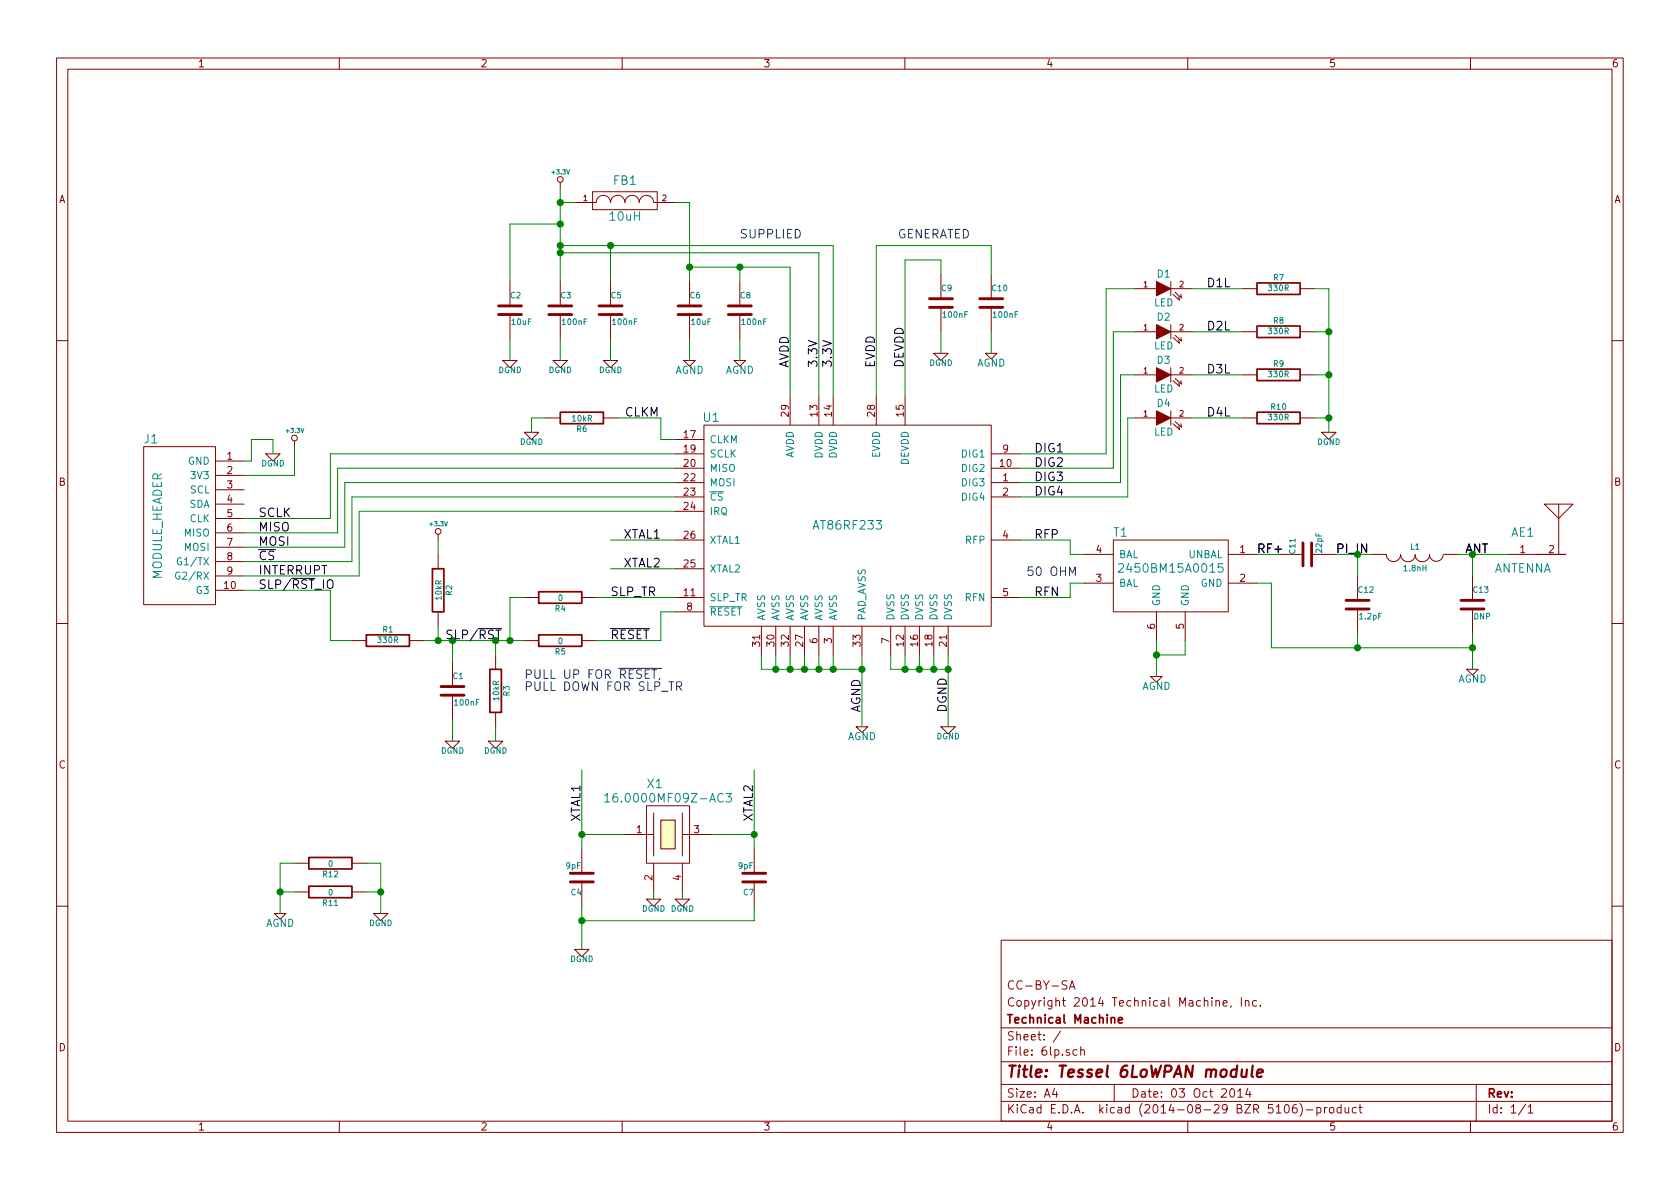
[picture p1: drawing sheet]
EESchema Schematic File Version 2
LIBS:power
LIBS:device
LIBS:transistors
LIBS:conn
LIBS:linear
LIBS:regul
LIBS:74xx
LIBS:cmos4000
LIBS:adc-dac
LIBS:memory
LIBS:xilinx
LIBS:special
LIBS:microcontrollers
LIBS:dsp
LIBS:microchip
LIBS:analog_switches
LIBS:motorola
LIBS:texas
LIBS:intel
LIBS:audio
LIBS:interface
LIBS:digital-audio
LIBS:philips
LIBS:display
LIBS:cypress
LIBS:siliconi
LIBS:opto
LIBS:atmel
LIBS:contrib
LIBS:valves
LIBS:parts
LIBS:6lp-cache
EELAYER 24 0
EELAYER END
$Descr A4 11693 8268
encoding utf-8
Sheet 1 1
Title "Tessel 6LoWPAN module"
Date "03 Oct 2014"
Rev ""
Comp "Technical Machine"
Comment1 "Copyright 2014 Technical Machine, Inc."
Comment2 "CC-BY-SA"
Comment3 ""
Comment4 ""
$EndDescr
$Comp
L AGND #PWR01
U 1 1
P 6000 5050
F 0 "#PWR01" H 6000 5050 40  0001 C CNN
F 1 "AGND" H 6000 4980 50  0000 C CNN
F 2 "" H 6000 5050 60  0000 C CNN
F 3 "" H 6000 5050 60  0000 C CNN
	1    6000 5050
	1    0    0    -1  
$EndComp
Text Label 6600 4950 1    60   ~ 0
DGND
Text Label 6000 4950 1    60   ~ 0
AGND
$Comp
L C C10
U 1 1
P 6900 2100
F 0 "C10" H 6900 2200 40  0000 L CNN
F 1 "100nF" H 6906 2015 40  0000 L CNN
F 2 "Capacitors_SMD:C_0402" H 6938 1950 30  0001 C CNN
F 3 "" H 6900 2100 60  0000 C CNN
	1    6900 2100
	1    0    0    -1  
$EndComp
$Comp
L DGND #PWR02
U 1 1
P 6600 5050
F 0 "#PWR02" H 6600 5050 40  0001 C CNN
F 1 "DGND" H 6600 4980 40  0000 C CNN
F 2 "" H 6600 5050 60  0000 C CNN
F 3 "" H 6600 5050 60  0000 C CNN
	1    6600 5050
	1    0    0    -1  
$EndComp
$Comp
L DGND #PWR03
U 1 1
P 4250 2500
F 0 "#PWR03" H 4250 2500 40  0001 C CNN
F 1 "DGND" H 4250 2430 40  0000 C CNN
F 2 "" H 4250 2500 60  0000 C CNN
F 3 "" H 4250 2500 60  0000 C CNN
	1    4250 2500
	1    0    0    -1  
$EndComp
$Comp
L C C8
U 1 1
P 5150 2150
F 0 "C8" H 5150 2250 40  0000 L CNN
F 1 "100nF" H 5156 2065 40  0000 L CNN
F 2 "Capacitors_SMD:C_0402" H 5188 2000 30  0001 C CNN
F 3 "" H 5150 2150 60  0000 C CNN
	1    5150 2150
	1    0    0    -1  
$EndComp
$Comp
L C C3
U 1 1
P 3900 2150
F 0 "C3" H 3900 2250 40  0000 L CNN
F 1 "100nF" H 3906 2065 40  0000 L CNN
F 2 "Capacitors_SMD:C_0402" H 3938 2000 30  0001 C CNN
F 3 "" H 3900 2150 60  0000 C CNN
	1    3900 2150
	1    0    0    -1  
$EndComp
$Comp
L C C5
U 1 1
P 4250 2150
F 0 "C5" H 4250 2250 40  0000 L CNN
F 1 "100nF" H 4256 2065 40  0000 L CNN
F 2 "Capacitors_SMD:C_0402" H 4288 2000 30  0001 C CNN
F 3 "" H 4250 2150 60  0000 C CNN
	1    4250 2150
	1    0    0    -1  
$EndComp
$Comp
L C C9
U 1 1
P 6550 2100
F 0 "C9" H 6550 2200 40  0000 L CNN
F 1 "100nF" H 6556 2015 40  0000 L CNN
F 2 "Capacitors_SMD:C_0402" H 6588 1950 30  0001 C CNN
F 3 "" H 6550 2100 60  0000 C CNN
	1    6550 2100
	1    0    0    -1  
$EndComp
$Comp
L DGND #PWR04
U 1 1
P 3900 2500
F 0 "#PWR04" H 3900 2500 40  0001 C CNN
F 1 "DGND" H 3900 2430 40  0000 C CNN
F 2 "" H 3900 2500 60  0000 C CNN
F 3 "" H 3900 2500 60  0000 C CNN
	1    3900 2500
	1    0    0    -1  
$EndComp
$Comp
L +3.3V #PWR05
U 1 1
P 3900 1300
F 0 "#PWR05" H 3900 1260 30  0001 C CNN
F 1 "+3.3V" H 3900 1410 30  0000 C CNN
F 2 "" H 3900 1300 60  0000 C CNN
F 3 "" H 3900 1300 60  0000 C CNN
	1    3900 1300
	1    0    0    -1  
$EndComp
Text Label 5500 2550 1    60   ~ 0
AVDD
$Comp
L DGND #PWR06
U 1 1
P 6550 2450
F 0 "#PWR06" H 6550 2450 40  0001 C CNN
F 1 "DGND" H 6550 2380 40  0000 C CNN
F 2 "" H 6550 2450 60  0000 C CNN
F 3 "" H 6550 2450 60  0000 C CNN
	1    6550 2450
	1    0    0    -1  
$EndComp
Text Notes 6250 1650 0    60   ~ 0
GENERATED
Text Notes 5150 1650 0    60   ~ 0
SUPPLIED
$Comp
L AGND #PWR07
U 1 1
P 5150 2500
F 0 "#PWR07" H 5150 2500 40  0001 C CNN
F 1 "AGND" H 5150 2430 50  0000 C CNN
F 2 "" H 5150 2500 60  0000 C CNN
F 3 "" H 5150 2500 60  0000 C CNN
	1    5150 2500
	1    0    0    -1  
$EndComp
Text Label 5700 2550 1    60   ~ 0
3.3V
$Comp
L FILTER FB1
U 1 1
P 4350 1400
F 0 "FB1" H 4350 1550 60  0000 C CNN
F 1 "10uH" H 4350 1300 60  0000 C CNN
F 2 "Capacitors_SMD:C_0603" H 4350 1400 60  0001 C CNN
F 3 "" H 4350 1400 60  0000 C CNN
	1    4350 1400
	1    0    0    -1  
$EndComp
$Comp
L C C6
U 1 1
P 4800 2150
F 0 "C6" H 4800 2250 40  0000 L CNN
F 1 "10uF" H 4806 2065 40  0000 L CNN
F 2 "Capacitors_SMD:C_0805" H 4838 2000 30  0001 C CNN
F 3 "" H 4800 2150 60  0000 C CNN
	1    4800 2150
	1    0    0    -1  
$EndComp
$Comp
L AGND #PWR08
U 1 1
P 4800 2500
F 0 "#PWR08" H 4800 2500 40  0001 C CNN
F 1 "AGND" H 4800 2430 50  0000 C CNN
F 2 "" H 4800 2500 60  0000 C CNN
F 3 "" H 4800 2500 60  0000 C CNN
	1    4800 2500
	1    0    0    -1  
$EndComp
Text Label 5800 2550 1    60   ~ 0
3.3V
$Comp
L C C2
U 1 1
P 3550 2150
F 0 "C2" H 3550 2250 40  0000 L CNN
F 1 "10uF" H 3556 2065 40  0000 L CNN
F 2 "Capacitors_SMD:C_0805" H 3588 2000 30  0001 C CNN
F 3 "" H 3550 2150 60  0000 C CNN
	1    3550 2150
	1    0    0    -1  
$EndComp
$Comp
L DGND #PWR09
U 1 1
P 3550 2500
F 0 "#PWR09" H 3550 2500 40  0001 C CNN
F 1 "DGND" H 3550 2430 40  0000 C CNN
F 2 "" H 3550 2500 60  0000 C CNN
F 3 "" H 3550 2500 60  0000 C CNN
	1    3550 2500
	1    0    0    -1  
$EndComp
Text Label 4250 4450 0    60   ~ 0
~RESET
$Comp
L C C1
U 1 1
P 3150 4800
F 0 "C1" H 3150 4900 40  0000 L CNN
F 1 "100nF" H 3156 4715 40  0000 L CNN
F 2 "Capacitors_SMD:C_0402" H 3188 4650 30  0001 C CNN
F 3 "" H 3150 4800 60  0000 C CNN
	1    3150 4800
	1    0    0    -1  
$EndComp
$Comp
L DGND #PWR010
U 1 1
P 3150 5150
F 0 "#PWR010" H 3150 5150 40  0001 C CNN
F 1 "DGND" H 3150 5080 40  0000 C CNN
F 2 "" H 3150 5150 60  0000 C CNN
F 3 "" H 3150 5150 60  0000 C CNN
	1    3150 5150
	1    0    0    -1  
$EndComp
$Comp
L R R1
U 1 1
P 2700 4450
F 0 "R1" V 2780 4450 40  0000 C CNN
F 1 "330R" V 2707 4451 40  0000 C CNN
F 2 "Resistors_SMD:R_0402" V 2630 4450 30  0001 C CNN
F 3 "" H 2700 4450 30  0000 C CNN
	1    2700 4450
	0    -1   -1   0   
$EndComp
$Comp
L R R2
U 1 1
P 3050 4100
F 0 "R2" V 3130 4100 40  0000 C CNN
F 1 "10kR" V 3057 4101 40  0000 C CNN
F 2 "Resistors_SMD:R_0402" V 2980 4100 30  0001 C CNN
F 3 "" H 3050 4100 30  0000 C CNN
	1    3050 4100
	1    0    0    -1  
$EndComp
$Comp
L +3.3V #PWR011
U 1 1
P 3050 3750
F 0 "#PWR011" H 3050 3710 30  0001 C CNN
F 1 "+3.3V" H 3050 3860 30  0000 C CNN
F 2 "" H 3050 3750 60  0000 C CNN
F 3 "" H 3050 3750 60  0000 C CNN
	1    3050 3750
	1    0    0    -1  
$EndComp
$Comp
L MODULE_HEADER J1
U 1 1
P 1400 3600
F 0 "J1" H 1050 4150 60  0000 C CNN
F 1 "MODULE_HEADER" V 1100 3550 60  0000 C CNN
F 2 "parts:MODULE_HEADER_MODULE" H 1400 3600 60  0001 C CNN
F 3 "" H 1400 3600 60  0000 C CNN
	1    1400 3600
	1    0    0    -1  
$EndComp
$Comp
L C C7
U 1 1
P 5250 6100
F 0 "C7" H 5250 6200 40  0000 L CNN
F 1 "9pF" H 5256 6015 40  0000 L CNN
F 2 "Capacitors_SMD:C_0402" H 5288 5950 30  0001 C CNN
F 3 "" H 5250 6100 60  0000 C CNN
	1    5250 6100
	-1   0    0    1   
$EndComp
$Comp
L C C4
U 1 1
P 4050 6100
F 0 "C4" H 4050 6200 40  0000 L CNN
F 1 "9pF" H 4056 6015 40  0000 L CNN
F 2 "Capacitors_SMD:C_0402" H 4088 5950 30  0001 C CNN
F 3 "" H 4050 6100 60  0000 C CNN
	1    4050 6100
	-1   0    0    1   
$EndComp
$Comp
L DGND #PWR012
U 1 1
P 4050 6600
F 0 "#PWR012" H 4050 6600 40  0001 C CNN
F 1 "DGND" H 4050 6530 40  0000 C CNN
F 2 "" H 4050 6600 60  0000 C CNN
F 3 "" H 4050 6600 60  0000 C CNN
	1    4050 6600
	1    0    0    -1  
$EndComp
Text Label 4050 5450 3    60   ~ 0
XTAL1
Text Label 5250 5450 3    60   ~ 0
XTAL2
$Comp
L C C11
U 1 1
P 9100 3850
F 0 "C11" H 9100 3950 40  0000 L CNN
F 1 "22pF" H 9106 3765 40  0000 L CNN
F 2 "Capacitors_SMD:C_0402" H 9138 3700 30  0001 C CNN
F 3 "" H 9100 3850 60  0000 C CNN
	1    9100 3850
	0    -1   -1   0   
$EndComp
$Comp
L C C12
U 1 1
P 9450 4200
F 0 "C12" H 9450 4300 40  0000 L CNN
F 1 "1.2pF" H 9456 4115 40  0000 L CNN
F 2 "Capacitors_SMD:C_0402" H 9488 4050 30  0001 C CNN
F 3 "" H 9450 4200 60  0000 C CNN
	1    9450 4200
	1    0    0    -1  
$EndComp
$Comp
L INDUCTOR L1
U 1 1
P 9850 3850
F 0 "L1" V 9800 3850 40  0000 C CNN
F 1 "1.8nH" V 9950 3850 40  0000 C CNN
F 2 "Capacitors_SMD:C_0402" H 9850 3850 60  0001 C CNN
F 3 "" H 9850 3850 60  0000 C CNN
	1    9850 3850
	0    1    1    0   
$EndComp
$Comp
L C C13
U 1 1
P 10250 4200
F 0 "C13" H 10250 4300 40  0000 L CNN
F 1 "DNP" H 10256 4115 40  0000 L CNN
F 2 "Capacitors_SMD:C_0402" H 10288 4050 30  0001 C CNN
F 3 "" H 10250 4200 60  0000 C CNN
	1    10250 4200
	1    0    0    -1  
$EndComp
Text Label 8750 3850 0    60   ~ 0
RF+
Text Label 7200 3750 0    60   ~ 0
RFP
Text Label 7200 4150 0    60   ~ 0
RFN
Text Label 10200 3850 0    60   ~ 0
ANT
Text Label 9300 3850 0    60   ~ 0
PI_IN
Text Label 1800 4100 0    60   ~ 0
SLP/~RST~_IO
$Comp
L DGND #PWR013
U 1 1
P 1900 3150
F 0 "#PWR013" H 1900 3150 40  0001 C CNN
F 1 "DGND" H 1900 3080 40  0000 C CNN
F 2 "" H 1900 3150 60  0000 C CNN
F 3 "" H 1900 3150 60  0000 C CNN
	1    1900 3150
	1    0    0    -1  
$EndComp
$Comp
L +3.3V #PWR014
U 1 1
P 2050 3100
F 0 "#PWR014" H 2050 3060 30  0001 C CNN
F 1 "+3.3V" H 2050 3210 30  0000 C CNN
F 2 "" H 2050 3100 60  0000 C CNN
F 3 "" H 2050 3100 60  0000 C CNN
	1    2050 3100
	1    0    0    -1  
$EndComp
Text Label 1800 3600 0    60   ~ 0
SCLK
Text Label 1800 3700 0    60   ~ 0
MISO
Text Label 1800 3800 0    60   ~ 0
MOSI
Text Label 1800 3900 0    60   ~ 0
~CS
Text Label 1800 4000 0    60   ~ 0
INTERRUPT
$Comp
L AGND #PWR015
U 1 1
P 8050 4700
F 0 "#PWR015" H 8050 4700 40  0001 C CNN
F 1 "AGND" H 8050 4630 50  0000 C CNN
F 2 "" H 8050 4700 60  0000 C CNN
F 3 "" H 8050 4700 60  0000 C CNN
	1    8050 4700
	1    0    0    -1  
$EndComp
$Comp
L AGND #PWR016
U 1 1
P 10250 4650
F 0 "#PWR016" H 10250 4650 40  0001 C CNN
F 1 "AGND" H 10250 4580 50  0000 C CNN
F 2 "" H 10250 4650 60  0000 C CNN
F 3 "" H 10250 4650 60  0000 C CNN
	1    10250 4650
	1    0    0    -1  
$EndComp
$Comp
L ANTENNA AE1
U 1 1
P 10600 3850
F 0 "AE1" H 10600 4000 60  0000 C CNN
F 1 "ANTENNA" H 10600 3750 60  0000 C CNN
F 2 "parts:ANTENNA-SMT-2.45GHz" H 10700 3850 60  0001 C CNN
F 3 "" H 10700 3850 60  0000 C CNN
	1    10600 3850
	1    0    0    -1  
$EndComp
Text Label 8750 3850 0    60   ~ 0
RF+
Text Label 10200 3850 0    60   ~ 0
ANT
Text Label 9300 3850 0    60   ~ 0
PI_IN
Text Notes 7500 4000 2    60   ~ 0
50 OHM
$Comp
L LED D4
U 1 1
P 8100 2900
F 0 "D4" H 8100 3000 50  0000 C CNN
F 1 "LED" H 8100 2800 50  0000 C CNN
F 2 "LEDs:LED-0603" H 8100 2900 60  0001 C CNN
F 3 "" H 8100 2900 60  0000 C CNN
	1    8100 2900
	1    0    0    -1  
$EndComp
$Comp
L LED D1
U 1 1
P 8100 2000
F 0 "D1" H 8100 2100 50  0000 C CNN
F 1 "LED" H 8100 1900 50  0000 C CNN
F 2 "LEDs:LED-0603" H 8100 2000 60  0001 C CNN
F 3 "" H 8100 2000 60  0000 C CNN
	1    8100 2000
	1    0    0    -1  
$EndComp
$Comp
L LED D3
U 1 1
P 8100 2600
F 0 "D3" H 8100 2700 50  0000 C CNN
F 1 "LED" H 8100 2500 50  0000 C CNN
F 2 "LEDs:LED-0603" H 8100 2600 60  0001 C CNN
F 3 "" H 8100 2600 60  0000 C CNN
	1    8100 2600
	1    0    0    -1  
$EndComp
$Comp
L LED D2
U 1 1
P 8100 2300
F 0 "D2" H 8100 2400 50  0000 C CNN
F 1 "LED" H 8100 2200 50  0000 C CNN
F 2 "LEDs:LED-0603" H 8100 2300 60  0001 C CNN
F 3 "" H 8100 2300 60  0000 C CNN
	1    8100 2300
	1    0    0    -1  
$EndComp
$Comp
L R R7
U 1 1
P 8900 2000
F 0 "R7" V 8980 2000 40  0000 C CNN
F 1 "330R" V 8907 2001 40  0000 C CNN
F 2 "Resistors_SMD:R_0402" V 8830 2000 30  0001 C CNN
F 3 "" H 8900 2000 30  0000 C CNN
	1    8900 2000
	0    -1   -1   0   
$EndComp
$Comp
L R R8
U 1 1
P 8900 2300
F 0 "R8" V 8980 2300 40  0000 C CNN
F 1 "330R" V 8907 2301 40  0000 C CNN
F 2 "Resistors_SMD:R_0402" V 8830 2300 30  0001 C CNN
F 3 "" H 8900 2300 30  0000 C CNN
	1    8900 2300
	0    -1   -1   0   
$EndComp
$Comp
L R R9
U 1 1
P 8900 2600
F 0 "R9" V 8980 2600 40  0000 C CNN
F 1 "330R" V 8907 2601 40  0000 C CNN
F 2 "Resistors_SMD:R_0402" V 8830 2600 30  0001 C CNN
F 3 "" H 8900 2600 30  0000 C CNN
	1    8900 2600
	0    -1   -1   0   
$EndComp
$Comp
L R R10
U 1 1
P 8900 2900
F 0 "R10" V 8980 2900 40  0000 C CNN
F 1 "330R" V 8907 2901 40  0000 C CNN
F 2 "Resistors_SMD:R_0402" V 8830 2900 30  0001 C CNN
F 3 "" H 8900 2900 30  0000 C CNN
	1    8900 2900
	0    -1   -1   0   
$EndComp
$Comp
L DGND #PWR017
U 1 1
P 9250 3000
F 0 "#PWR017" H 9250 3000 40  0001 C CNN
F 1 "DGND" H 9250 2930 40  0000 C CNN
F 2 "" H 9250 3000 60  0000 C CNN
F 3 "" H 9250 3000 60  0000 C CNN
	1    9250 3000
	1    0    0    -1  
$EndComp
$Comp
L AT86RF233 U1
U 1 1
P 5900 3650
F 0 "U1" H 4950 4400 60  0000 C CNN
F 1 "AT86RF233" H 5900 3650 60  0000 C CNN
F 2 "SMD_Packages:QFN-32-1EP" H 7100 3950 60  0001 C CNN
F 3 "" H 7100 3950 60  0000 C CNN
	1    5900 3650
	1    0    0    -1  
$EndComp
$Comp
L AGND #PWR018
U 1 1
P 6900 2450
F 0 "#PWR018" H 6900 2450 40  0001 C CNN
F 1 "AGND" H 6900 2380 50  0000 C CNN
F 2 "" H 6900 2450 60  0000 C CNN
F 3 "" H 6900 2450 60  0000 C CNN
	1    6900 2450
	1    0    0    -1  
$EndComp
Text Label 6100 2550 1    60   ~ 0
EVDD
Text Label 6300 2550 1    60   ~ 0
DEVDD
Text Label 7200 3150 0    60   ~ 0
DIG1
Text Label 7200 3250 0    60   ~ 0
DIG2
Text Label 7200 3350 0    60   ~ 0
DIG3
Text Label 7200 3450 0    60   ~ 0
DIG4
Text Label 8400 2000 0    60   ~ 0
D1L
Text Label 8400 2300 0    60   ~ 0
D2L
Text Label 8400 2600 0    60   ~ 0
D3L
Text Label 8400 2900 0    60   ~ 0
D4L
$Comp
L R R6
U 1 1
P 4050 2900
F 0 "R6" V 4130 2900 40  0000 C CNN
F 1 "10kR" V 4057 2901 40  0000 C CNN
F 2 "Resistors_SMD:R_0402" V 3980 2900 30  0001 C CNN
F 3 "" H 4050 2900 30  0000 C CNN
	1    4050 2900
	0    1    1    0   
$EndComp
$Comp
L DGND #PWR019
U 1 1
P 3700 3000
F 0 "#PWR019" H 3700 3000 40  0001 C CNN
F 1 "DGND" H 3700 2930 40  0000 C CNN
F 2 "" H 3700 3000 60  0000 C CNN
F 3 "" H 3700 3000 60  0000 C CNN
	1    3700 3000
	1    0    0    -1  
$EndComp
$Comp
L R R3
U 1 1
P 3450 4800
F 0 "R3" V 3530 4800 40  0000 C CNN
F 1 "10kR" V 3457 4801 40  0000 C CNN
F 2 "Resistors_SMD:R_0402" V 3380 4800 30  0001 C CNN
F 3 "" H 3450 4800 30  0000 C CNN
	1    3450 4800
	1    0    0    -1  
$EndComp
$Comp
L DGND #PWR020
U 1 1
P 3450 5150
F 0 "#PWR020" H 3450 5150 40  0001 C CNN
F 1 "DGND" H 3450 5080 40  0000 C CNN
F 2 "" H 3450 5150 60  0000 C CNN
F 3 "" H 3450 5150 60  0000 C CNN
	1    3450 5150
	1    0    0    -1  
$EndComp
$Comp
L R R5
U 1 1
P 3900 4450
F 0 "R5" V 3980 4450 40  0000 C CNN
F 1 "0" V 3907 4451 40  0000 C CNN
F 2 "Resistors_SMD:R_0402" V 3830 4450 30  0001 C CNN
F 3 "" H 3900 4450 30  0000 C CNN
	1    3900 4450
	0    1    1    0   
$EndComp
$Comp
L R R4
U 1 1
P 3900 4150
F 0 "R4" V 3980 4150 40  0000 C CNN
F 1 "0" V 3907 4151 40  0000 C CNN
F 2 "Resistors_SMD:R_0402" V 3830 4150 30  0001 C CNN
F 3 "" H 3900 4150 30  0000 C CNN
	1    3900 4150
	0    1    1    0   
$EndComp
Text Label 4250 4150 0    60   ~ 0
SLP_TR
Wire Wire Line
	6000 4550 6000 4650
Wire Wire Line
	6000 4650 6000 5050
Wire Wire Line
	5300 4650 5400 4650
Wire Wire Line
	5400 4650 5500 4650
Wire Wire Line
	5500 4650 5600 4650
Wire Wire Line
	5600 4650 5700 4650
Wire Wire Line
	5700 4650 5800 4650
Wire Wire Line
	5800 4650 6000 4650
Wire Wire Line
	5700 4650 5700 4550
Connection ~ 6000 4650
Wire Wire Line
	5800 4550 5800 4650
Connection ~ 5800 4650
Wire Wire Line
	6500 4650 6500 4550
Wire Wire Line
	6200 4650 6300 4650
Wire Wire Line
	6300 4650 6400 4650
Wire Wire Line
	6400 4650 6500 4650
Wire Wire Line
	6500 4650 6600 4650
Wire Wire Line
	6600 4550 6600 4650
Wire Wire Line
	6600 4650 6600 5050
Connection ~ 6600 4650
Wire Wire Line
	6550 2300 6550 2450
Wire Wire Line
	6900 2450 6900 2300
Wire Wire Line
	5150 2350 5150 2500
Wire Wire Line
	3900 2350 3900 2500
Wire Wire Line
	4250 2350 4250 2500
Wire Wire Line
	6550 1800 6550 1900
Wire Wire Line
	6550 1800 6300 1800
Wire Wire Line
	6300 1800 6300 2750
Wire Wire Line
	6900 1900 6900 1700
Wire Wire Line
	6900 1700 6100 1700
Wire Wire Line
	6100 1700 6100 2750
Wire Wire Line
	3900 1300 3900 1400
Wire Wire Line
	3900 1400 3900 1550
Wire Wire Line
	3900 1550 3900 1700
Wire Wire Line
	3900 1700 3900 1750
Wire Wire Line
	3900 1750 3900 1950
Wire Wire Line
	4800 1850 5150 1850
Wire Wire Line
	5150 1850 5500 1850
Wire Wire Line
	5700 1750 5700 2750
Wire Wire Line
	5800 1700 5800 2750
Wire Wire Line
	4700 1400 4800 1400
Connection ~ 5150 1850
Wire Wire Line
	4000 1400 3900 1400
Connection ~ 3900 1700
Connection ~ 3900 1400
Wire Wire Line
	5150 1950 5150 1850
Wire Wire Line
	4800 2350 4800 2500
Wire Wire Line
	4800 1400 4800 1850
Wire Wire Line
	4800 1850 4800 1950
Connection ~ 4800 1850
Wire Wire Line
	3900 1750 5700 1750
Connection ~ 3900 1750
Wire Wire Line
	3900 1700 4250 1700
Wire Wire Line
	4250 1700 5800 1700
Wire Wire Line
	3550 2500 3550 2350
Wire Wire Line
	3550 1950 3550 1550
Wire Wire Line
	3550 1550 3900 1550
Connection ~ 3900 1550
Wire Wire Line
	3150 4450 3150 4600
Wire Wire Line
	3150 5000 3150 5150
Connection ~ 3150 4450
Connection ~ 3050 4450
Wire Wire Line
	3050 3750 3050 3850
Wire Wire Line
	4050 6300 4050 6400
Wire Wire Line
	4050 6400 4050 6600
Wire Wire Line
	4050 6400 5250 6400
Wire Wire Line
	5250 6400 5250 6300
Connection ~ 4050 6400
Wire Wire Line
	4600 4450 4600 4250
Wire Wire Line
	4600 4250 4700 4250
Wire Wire Line
	5250 5350 5250 5800
Wire Wire Line
	5250 5800 5250 5900
Wire Wire Line
	4050 5800 4350 5800
Connection ~ 4050 5800
Wire Wire Line
	4950 5800 5250 5800
Connection ~ 5250 5800
Wire Wire Line
	3050 4350 3050 4450
Wire Wire Line
	4250 1950 4250 1700
Connection ~ 4250 1700
Wire Wire Line
	10150 3850 10250 3850
Wire Wire Line
	10250 3850 10500 3850
Wire Wire Line
	10250 4000 10250 3850
Connection ~ 10250 3850
Wire Wire Line
	9300 3850 9450 3850
Wire Wire Line
	9450 3850 9550 3850
Wire Wire Line
	9450 4000 9450 3850
Connection ~ 9450 3850
Wire Wire Line
	8900 3850 8750 3850
Wire Wire Line
	8850 4050 8850 4500
Wire Wire Line
	8850 4500 9450 4500
Wire Wire Line
	9450 4500 10250 4500
Wire Wire Line
	10250 4400 10250 4500
Wire Wire Line
	10250 4500 10250 4650
Wire Wire Line
	9450 4400 9450 4500
Connection ~ 9450 4500
Connection ~ 10250 4500
Wire Wire Line
	1700 4100 2300 4100
Wire Wire Line
	2300 4100 2300 4450
Wire Wire Line
	2300 4450 2450 4450
Wire Wire Line
	1700 3600 2300 3600
Wire Wire Line
	2300 3600 2300 3150
Wire Wire Line
	2300 3150 4700 3150
Wire Wire Line
	2350 3250 4700 3250
Wire Wire Line
	2350 3250 2350 3700
Wire Wire Line
	2350 3700 1700 3700
Wire Wire Line
	1700 3800 2400 3800
Wire Wire Line
	2400 3800 2400 3350
Wire Wire Line
	2400 3350 4700 3350
Wire Wire Line
	1700 3900 2450 3900
Wire Wire Line
	2450 3900 2450 3450
Wire Wire Line
	2450 3450 4700 3450
Wire Wire Line
	1700 3200 1750 3200
Wire Wire Line
	1750 3200 1750 3050
Wire Wire Line
	1750 3050 1900 3050
Wire Wire Line
	1900 3050 1900 3150
Wire Wire Line
	1700 3300 2050 3300
Wire Wire Line
	2050 3300 2050 3100
Wire Wire Line
	1700 4000 2500 4000
Wire Wire Line
	8750 4050 8850 4050
Wire Wire Line
	8050 4450 8050 4550
Wire Wire Line
	8050 4550 8050 4700
Wire Wire Line
	8050 4550 8250 4550
Wire Wire Line
	8250 4550 8250 4450
Connection ~ 8050 4550
Wire Wire Line
	7450 4150 7450 4050
Wire Wire Line
	7100 3750 7450 3750
Wire Wire Line
	7100 4150 7450 4150
Wire Wire Line
	7450 3750 7450 3850
Wire Wire Line
	7450 3850 7550 3850
Wire Wire Line
	7450 4050 7550 4050
Wire Wire Line
	6400 4650 6400 4550
Connection ~ 6500 4650
Wire Wire Line
	6200 4550 6200 4650
Connection ~ 6400 4650
Wire Wire Line
	6300 4550 6300 4650
Connection ~ 6300 4650
Wire Wire Line
	5300 4650 5300 4550
Connection ~ 5700 4650
Wire Wire Line
	5400 4550 5400 4650
Connection ~ 5400 4650
Wire Wire Line
	5500 4550 5500 4650
Connection ~ 5500 4650
Wire Wire Line
	5600 4550 5600 4650
Connection ~ 5600 4650
Wire Wire Line
	4050 5350 4050 5800
Wire Wire Line
	4050 5800 4050 5900
Wire Wire Line
	2500 4000 2500 3550
Wire Wire Line
	2500 3550 4700 3550
Wire Wire Line
	7100 3150 7700 3150
Wire Wire Line
	7700 3150 7700 2000
Wire Wire Line
	7700 2000 7900 2000
Wire Wire Line
	7100 3250 7750 3250
Wire Wire Line
	7750 3250 7750 2300
Wire Wire Line
	7750 2300 7900 2300
Wire Wire Line
	7100 3350 7800 3350
Wire Wire Line
	7800 3350 7800 2600
Wire Wire Line
	7800 2600 7900 2600
Wire Wire Line
	8300 2000 8650 2000
Wire Wire Line
	8300 2300 8650 2300
Wire Wire Line
	8300 2600 8650 2600
Wire Wire Line
	8300 2900 8650 2900
Wire Wire Line
	9250 2000 9250 2300
Wire Wire Line
	9250 2300 9250 2600
Wire Wire Line
	9250 2600 9250 2900
Wire Wire Line
	9250 2900 9250 3000
Wire Wire Line
	9250 2900 9150 2900
Connection ~ 9250 2900
Wire Wire Line
	9150 2600 9250 2600
Connection ~ 9250 2600
Wire Wire Line
	9250 2300 9150 2300
Wire Wire Line
	9150 2000 9250 2000
Connection ~ 9250 2300
Wire Wire Line
	5500 1850 5500 2750
Wire Wire Line
	4300 2900 4600 2900
Wire Wire Line
	4600 2900 4600 3050
Wire Wire Line
	4600 3050 4700 3050
Wire Wire Line
	3800 2900 3700 2900
Wire Wire Line
	3700 2900 3700 3000
Wire Wire Line
	3450 4450 3450 4550
Connection ~ 3450 4450
Wire Wire Line
	3450 5050 3450 5150
Wire Wire Line
	4150 4150 4700 4150
Wire Wire Line
	2950 4450 3050 4450
Wire Wire Line
	3050 4450 3150 4450
Wire Wire Line
	3150 4450 3450 4450
Wire Wire Line
	3450 4450 3550 4450
Wire Wire Line
	3550 4450 3650 4450
Wire Wire Line
	4150 4450 4600 4450
Wire Wire Line
	3650 4150 3550 4150
Wire Wire Line
	3550 4150 3550 4450
Connection ~ 3550 4450
Text Label 4600 3950 2    60   ~ 0
XTAL2
Text Label 4600 3750 2    60   ~ 0
XTAL1
Wire Wire Line
	4700 3950 4250 3950
Wire Wire Line
	4700 3750 4250 3750
Wire Wire Line
	7900 2900 7850 2900
Wire Wire Line
	7850 2900 7850 3450
Wire Wire Line
	7850 3450 7100 3450
$Comp
L CRYSTAL-4 X1
U 1 1
P 4650 5800
F 0 "X1" H 4500 6150 60  0000 L CNN
F 1 "16.0000MF09Z-AC3" H 4650 6050 60  0000 C CNN
F 2 "parts:TSX-3225" H 4650 5800 60  0001 C CNN
F 3 "" H 4650 5800 60  0000 C CNN
	1    4650 5800
	1    0    0    -1  
$EndComp
$Comp
L DGND #PWR021
U 1 1
P 4550 6250
F 0 "#PWR021" H 4550 6250 40  0001 C CNN
F 1 "DGND" H 4550 6180 40  0000 C CNN
F 2 "" H 4550 6250 60  0000 C CNN
F 3 "" H 4550 6250 60  0000 C CNN
	1    4550 6250
	1    0    0    -1  
$EndComp
$Comp
L DGND #PWR022
U 1 1
P 4750 6250
F 0 "#PWR022" H 4750 6250 40  0001 C CNN
F 1 "DGND" H 4750 6180 40  0000 C CNN
F 2 "" H 4750 6250 60  0000 C CNN
F 3 "" H 4750 6250 60  0000 C CNN
	1    4750 6250
	1    0    0    -1  
$EndComp
Wire Wire Line
	4750 6250 4750 6200
Wire Wire Line
	4550 6200 4550 6250
Text Notes 3650 4800 0    60   ~ 0
PULL UP FOR ~RESET,\nPULL DOWN FOR SLP_TR
Text Label 3100 4450 0    60   ~ 0
SLP/~RST
Text Label 4350 2900 0    60   ~ 0
CLKM
$Comp
L BALUN-6 T1
U 1 1
P 8150 3950
F 0 "T1" H 8500 4200 60  0000 C CNN
F 1 "2450BM15A0015" H 8150 3950 60  0000 C CNN
F 2 "" H 8150 3950 60  0000 C CNN
F 3 "" H 8150 3950 60  0000 C CNN
	1    8150 3950
	-1   0    0    -1  
$EndComp
$EndSCHEMATC
